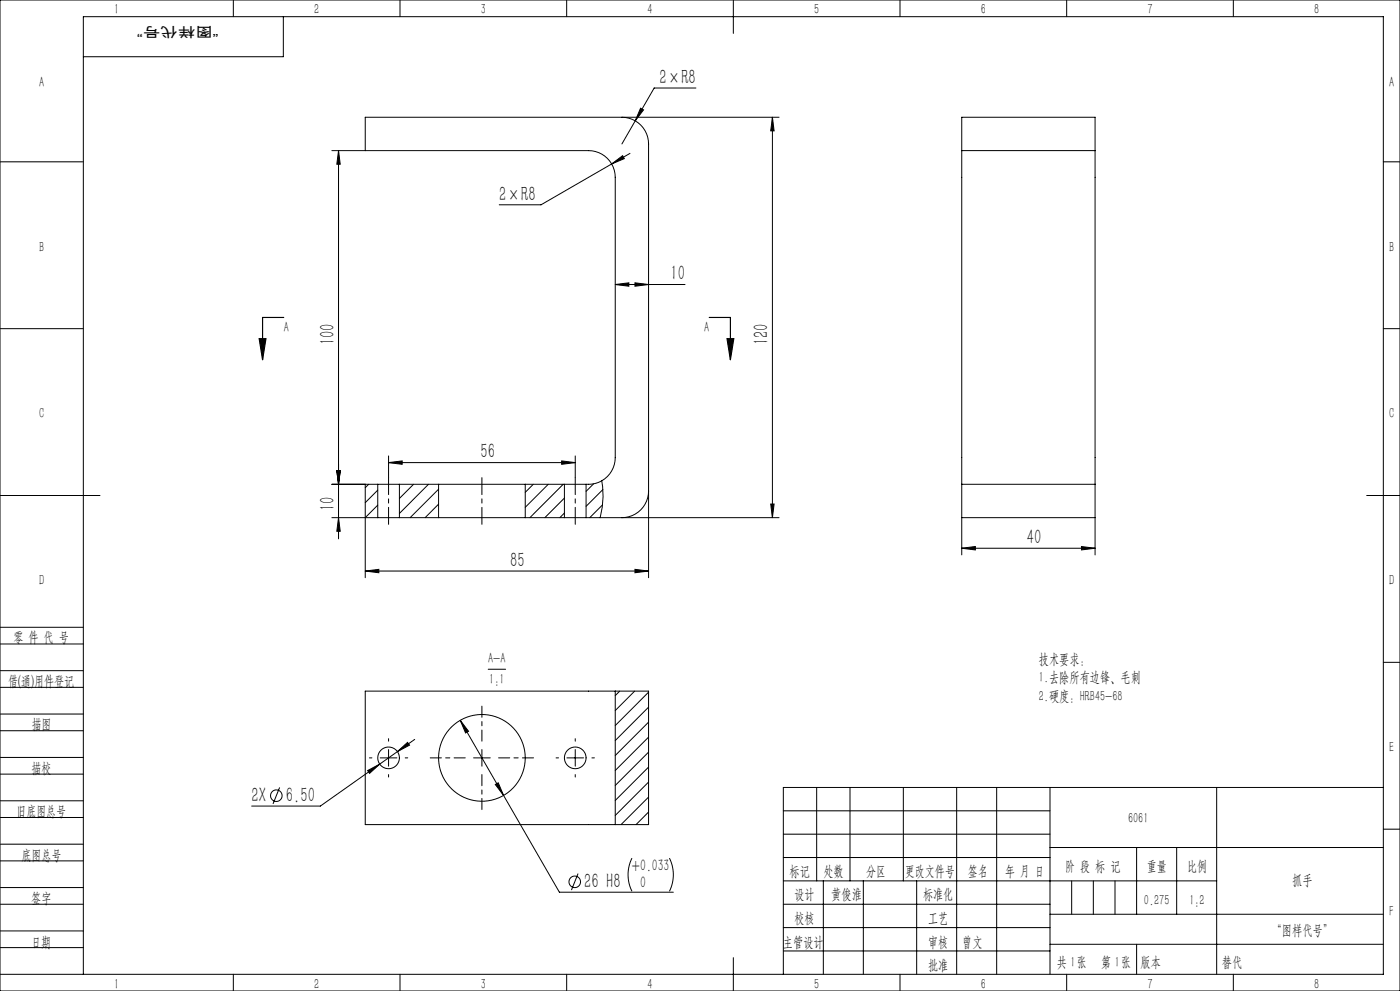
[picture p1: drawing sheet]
<svg xmlns="http://www.w3.org/2000/svg" width="420mm" height="297mm" viewBox="0 0 420 297" stroke-linecap="round" stroke-linejoin="round" font-family="sans-serif">
<g fill="none" stroke="#000" stroke-width=".3">
<path d="M0 0h420v297h-420zM70 0v5M85 5v12h-60M120 0v5M170 0v5M220 0v10M270 0v5M320 0v5M370 0v5M186.6 35.1a8 8 0 0 1 8 8v130M190.6 36.2l-4 6.9M192.2 32.4l.9 .5-2.5 3.3z"/>
<path d="M208.8 26.4h-12.5l-5.7 9.8M231.7 35.1v120M231.7 35.1l.5 4.1h-1zM233.7 35.1h-124.1v10M0 48.5h25M99.6 45.1h77a8 8 0 0 1 8 8v84a8 8 0 0 1-4.1 7M101.6 45.1v116.4M101.6 45.1l.5 4.1h-1.1zM183.5 49.1l3.3-2.4 .5 .8zM189 46l-26.7 15.4h-12.5M288.5 45.1v100M288.5 45.1v-10h40v10"/>
<path d="M288.5 45.1h40M328.5 45.1v100M415 48.5h5M0 98.5h25M184.6 85.3l4.1-.5v1zM184.6 85.3h20.9M190.5 84.8l4.1 .5-4.1 .5zM415 98.5h5M116.6 138.6l4.1-.5v1.1zM116.6 136.6v6.5M116.6 138.6h56M168.5 138.1l4.1 .5-4.1 .6z"/>
<path d="M172.6 136.6v6.5M0 148.5h30M99.6 155.1h13.7M101 141.1h1.1l-.5 4zM101.6 155.1l.5 4.1h-1.1zM109.6 145.1v28M110.6 145.1l-1 1.1M113.3 146.9l-3.7 3.8M113.3 151.4l-3.7 3.7M113.3 145.1h6.5M113.3 155.1h6.5M113.3 145.1h-13.7"/>
<path d="M113.3 145.1v10M119.8 155.1h11.8M119.8 145.1h11.8M119.8 145.1v10M124.1 145.1l-4.3 4.3M128.6 145.1l-8.8 8.8M131.6 146.6l-8.6 8.5M131.6 151.1l-4.1 4M131.6 145.1h26M131.6 155.1h26M131.6 145.1v10M157.6 155.1h11.7"/>
<path d="M157.6 145.1h11.7M157.6 145.1v10M160 145.1l-2.4 2.5M164.5 145.1l-6.9 6.9M169 145.1l-10 10M169.3 153.8l-1.4 1.3M169.3 149.3l-5.8 5.8M169.3 145.1h6.5M169.3 155.1h6.5M169.3 145.1v10M175.8 145.1v10M178.1 145l-2.3 2.3"/>
<path d="M180.5 144.1a25.1 25.1 0 0 1-.5 11M180.5 144.1a8.3 8.3 0 0 1-4.7 1M180.8 151.3l-3.9 3.8M180.9 146.7l-5.1 5.1M194.6 147.1a8 8 0 0 1-8 8M231.2 151.1h1l-.5 4zM233.7 155.1h-57.9M288.5 145.1v21.2M288.5 155.1h40M288.5 145.1h40M328.5 145.1v21.2M410 148.5h10"/>
<path d="M109.6 171.1l4.1-.5v1.1zM109.6 171.1h85M190.5 170.6l4.1 .5-4.1 .6zM288.5 164.3l4.1-.5v1zM288.5 164.3h40M324.4 163.8l4.1 .5-4.1 .5zM0 193h25M0 188h25M415 198.5h5M0 206h25M0 201h25M0 219h25"/>
<path d="M0 214h25M138.1 215.9l2.5 3.3-.9 .5zM138.1 215.9l29.7 51.5h34.2M146.5 200.6h5.2M184.6 207.1h-75v40h75M184.6 207.1h10v40h-10M184.6 207.1v40M185.9 207.1l-1.3 1.4M190.4 207.1l-5.8 5.9M194.6 207.4l-10 10M194.6 211.9l-10 10M194.6 216.4l-10 10"/>
<path d="M0 232h25M0 227h25M83.9 236l-2 4.9M110.3 230.9l3.6-1.9-3 2.8zM114.1 227.1h5M116.6 224.6v5M119.2 225.3l3.1-2.8 .6 .8zM124.4 221.6l-28.3 20h-20.6M142.1 227.1h5M144.6 224.6v5M148.6 235.1l.9-.5 1.6 3.8zM170.1 227.1h5"/>
<path d="M172.6 224.6v5M194.6 220.9l-10 10M194.6 225.4l-10 10M194.6 229.9l-10 10M194.6 234.4l-10 10M194.6 238.9l-8.3 8.2M245 236v28M255 236v28M271 236v28M287 236v56M299 236v56M315 236v56"/>
<path d="M365 236v56M415 236h-180v56M0 245h25M0 240h25M0 258h25M0 253h25M189.6 257.2a11.1 11.1 0 0 0 0 9.9M194.6 243.4l-3.8 3.7M200.8 257.2a11.1 11.1 0 0 1 0 9.9M235 257h80M235 243h80M235 250h80"/>
<path d="M315 254h100M341 254v20M353 254v20M415 248.5h5M0 271h25M0 266h25M0 279h25M173.4 261.8l-2 5M235 271h80M235 264h130M235 278h80M247 264v28"/>
<path d="M259 264v28M275 264v28M315 274h100M321.5 264v10M328 264v10M334.5 264v10M0 284h25M0 292h415v-287h-390v287M70 292v5M120 292v5M170 292v5M220 287v10"/>
<path d="M235 285h80M270 292v5M315 283h100M320 292v5M341 283v9M370 292v5"/>
<circle cx="82.9" cy="238.5" r="1.73"/>
<circle cx="116.6" cy="227.1" r="3.3"/>
<circle cx="144.6" cy="227.1" r="13"/>
<circle cx="172.6" cy="227.1" r="3.3"/>
<circle cx="172.4" cy="264.3" r="1.73"/>
</g>
<path d="M85.1 95.1h-6.3v12.7M212.8 95.1h6.3v12.7M77.8 101.5h2l-1 6.3zM218.1 101.5h2l-1 6.3z" fill="none" stroke="#000" stroke-width=".35"/>
<path d="M139.6 227.1h-10.5M144.6 222.1v-10.5M144.6 232.1v10.5M149.6 227.1h10.5" fill="none" stroke="#000" stroke-width=".3" stroke-dasharray="30.5 1.3 1.3 1.3" stroke-dashoffset="27.1"/>
<path d="M111.6 227.1h-.8M116.6 222.1v-.7M116.6 232.1v.8M121.6 227.1h.7M167.6 227.1h-.8M172.6 222.1v-.7M172.6 232.1v.8M177.6 227.1h.7" fill="none" stroke="#000" stroke-width=".3" stroke-dasharray="30.5 1.3 1.3 1.3"/>
<path d="M116.6 143.1v14M144.6 157.1v-14M172.6 143.1v14" fill="none" stroke="#000" stroke-width=".3" stroke-dasharray="30.5 1.3 1.3 1.3" stroke-dashoffset="25.4"/>
<g fill="#000">
<path d="M231.7 35.1l.5 4.1h-1zM231.2 151.1h1l-.5 4zM101.6 45.1l.5 4.1h-1.1zM101 141.1h1.1l-.5 4zM101 141.1h1.1l-.5 4zM101.6 155.1l.5 4.1h-1.1z"/>
<path d="M218.1 101.5h2l-1 6.3zM77.8 101.5h2l-1 6.3z"/>
<path d="M116.6 138.6l4.1-.5v1.1zM168.5 138.1l4.1 .5-4.1 .6zM183.5 49.1l3.8-1.6-.5-.8zM192.2 32.4l-1.6 3.8 2.5-3.3zM184.6 85.3l4.1-.5v1zM190.5 84.8l4.1 .5-4.1 .5zM288.5 164.3l4.1-.5v1zM324.4 163.8l4.1 .5-4.1 .5zM138.1 215.9l1.6 3.8 .9-.5zM148.6 235.1l2.5 3.3-1.6-3.8zM119.2 225.3l3.7-2-.6-.8zM110.3 230.9l.6 .9 3-2.8z"/>
<path d="M190.5 170.6l4.1 .5-4.1 .6zM109.6 171.1l4.1-.5v1.1z"/>
</g>
<g font-size="6.3">
<text x="197.8" y="25.1">2×R8</text>
<text x="149.8" y="60.1">2×R8</text>
<text x="201.1" y="84">10</text>
<text x="100.3" y="103.5" transform="rotate(-90 100.3 103.5)">100</text>
<text x="230.5" y="103.5" transform="rotate(-90 230.5 103.5)">120</text>
<text x="144.2" y="137.4">56</text>
<text x="100.3" y="153.1" transform="rotate(-90 100.3 153.1)">10</text>
<text x="308" y="163.1">40</text>
<text x="153.1" y="169.9">85</text>
<text x="75.5" y="240.3">2X</text>
<text x="85.8" y="240.3">6.50</text>
<text x="175.3" y="266.2">26 H8</text>
</g>
<g font-size="5">
<text x="189.6" y="261.2">+0.033</text>
<text x="192.1" y="266.1">0</text>
</g>
<g font-size="4.4">
<text x="34.2" y="4.2">1</text>
<text x="94.2" y="4.2">2</text>
<text x="144.2" y="4.2">3</text>
<text x="194.2" y="4.2">4</text>
<text x="244.2" y="4.2">5</text>
<text x="294.2" y="4.2">6</text>
<text x="344.2" y="4.2">7</text>
<text x="394.2" y="4.2">8</text>
<text x="11.7" y="26.2">A</text>
<text x="416.7" y="26.2">A</text>
<text x="11.7" y="75.4">B</text>
<text x="416.7" y="75.4">B</text>
<text x="85.1" y="99.6">A</text>
<text x="211.2" y="99.6">A</text>
<text x="11.7" y="125.4">C</text>
<text x="416.7" y="125.4">C</text>
<text x="11.7" y="175.4">D</text>
<text x="416.7" y="175.4">D</text>
<text x="4" y="192.5">零 件 代 号</text>
<text x="146.5" y="198.8">A-A</text>
<text x="311.7" y="199">技术要求：</text>
<text x="2.5" y="205.6">借(通)用件登记</text>
<text x="146.8" y="205.1">1:1</text>
<text x="311.7" y="204.5">1.去除所有边锋、毛刺</text>
<text x="311.7" y="210">2.硬度：HRB45-68</text>
<text x="9.5" y="218.6">描图</text>
<text x="416.7" y="225.4">E</text>
<text x="9.5" y="231.6">描校</text>
<text x="5" y="244.7">旧底图总号</text>
<text x="338.4" y="246.7">6061</text>
<text x="6.5" y="257.7">底图总号</text>
<text x="236.9" y="262.4">标记</text>
<text x="247.1" y="262.4">处数</text>
<text x="259.9" y="262.4">分区</text>
<text x="271.5" y="262.4">更改文件号</text>
<text x="290.4" y="262.4">签名</text>
<text x="301.5" y="262.4">年 月 日</text>
<text x="319.5" y="261.1">阶 段 标 记</text>
<text x="344" y="261.1">重量</text>
<text x="356.1" y="261.1">比例</text>
<text x="238.3" y="269.4">设计</text>
<text x="249.4" y="269.4">黄俊淮</text>
<text x="276.9" y="269.4">标准化</text>
<text x="387.7" y="265.3">抓手</text>
<text x="9.4" y="270.6">签字</text>
<text x="343.2" y="271.2">0.275</text>
<text x="356.8" y="271.2">1:2</text>
<text x="416.8" y="274.7">F</text>
<text x="238.3" y="276.6">校核</text>
<text x="278.4" y="276.5">工艺</text>
<text x="381.5" y="280.1">“图样代号”</text>
<text x="9.4" y="283.7">日期</text>
<text x="234.9" y="283.8">主管设计</text>
<text x="278.4" y="283.8">审核</text>
<text x="288.7" y="283.7">曾文</text>
<text x="278.4" y="290.7">批准</text>
<text x="317.1" y="289.9">共 张</text>
<text x="321.1" y="289.9">1</text>
<text x="330.3" y="289.9">第 张</text>
<text x="334.5" y="289.9">1</text>
<text x="342.1" y="289.9">版本</text>
<text x="366.6" y="289.9">替代</text>
<text x="34.2" y="296.4">1</text>
<text x="94.2" y="296.4">2</text>
<text x="144.2" y="296.4">3</text>
<text x="194.2" y="296.4">4</text>
<text x="244.2" y="296.4">5</text>
<text x="294.2" y="296.4">6</text>
<text x="344.2" y="296.4">7</text>
<text x="394.2" y="296.4">8</text>
</g>
<text font-size="4.1" x="65.6" y="8" transform="rotate(-180 65.6 8)">“图样代号”</text>
</svg>
